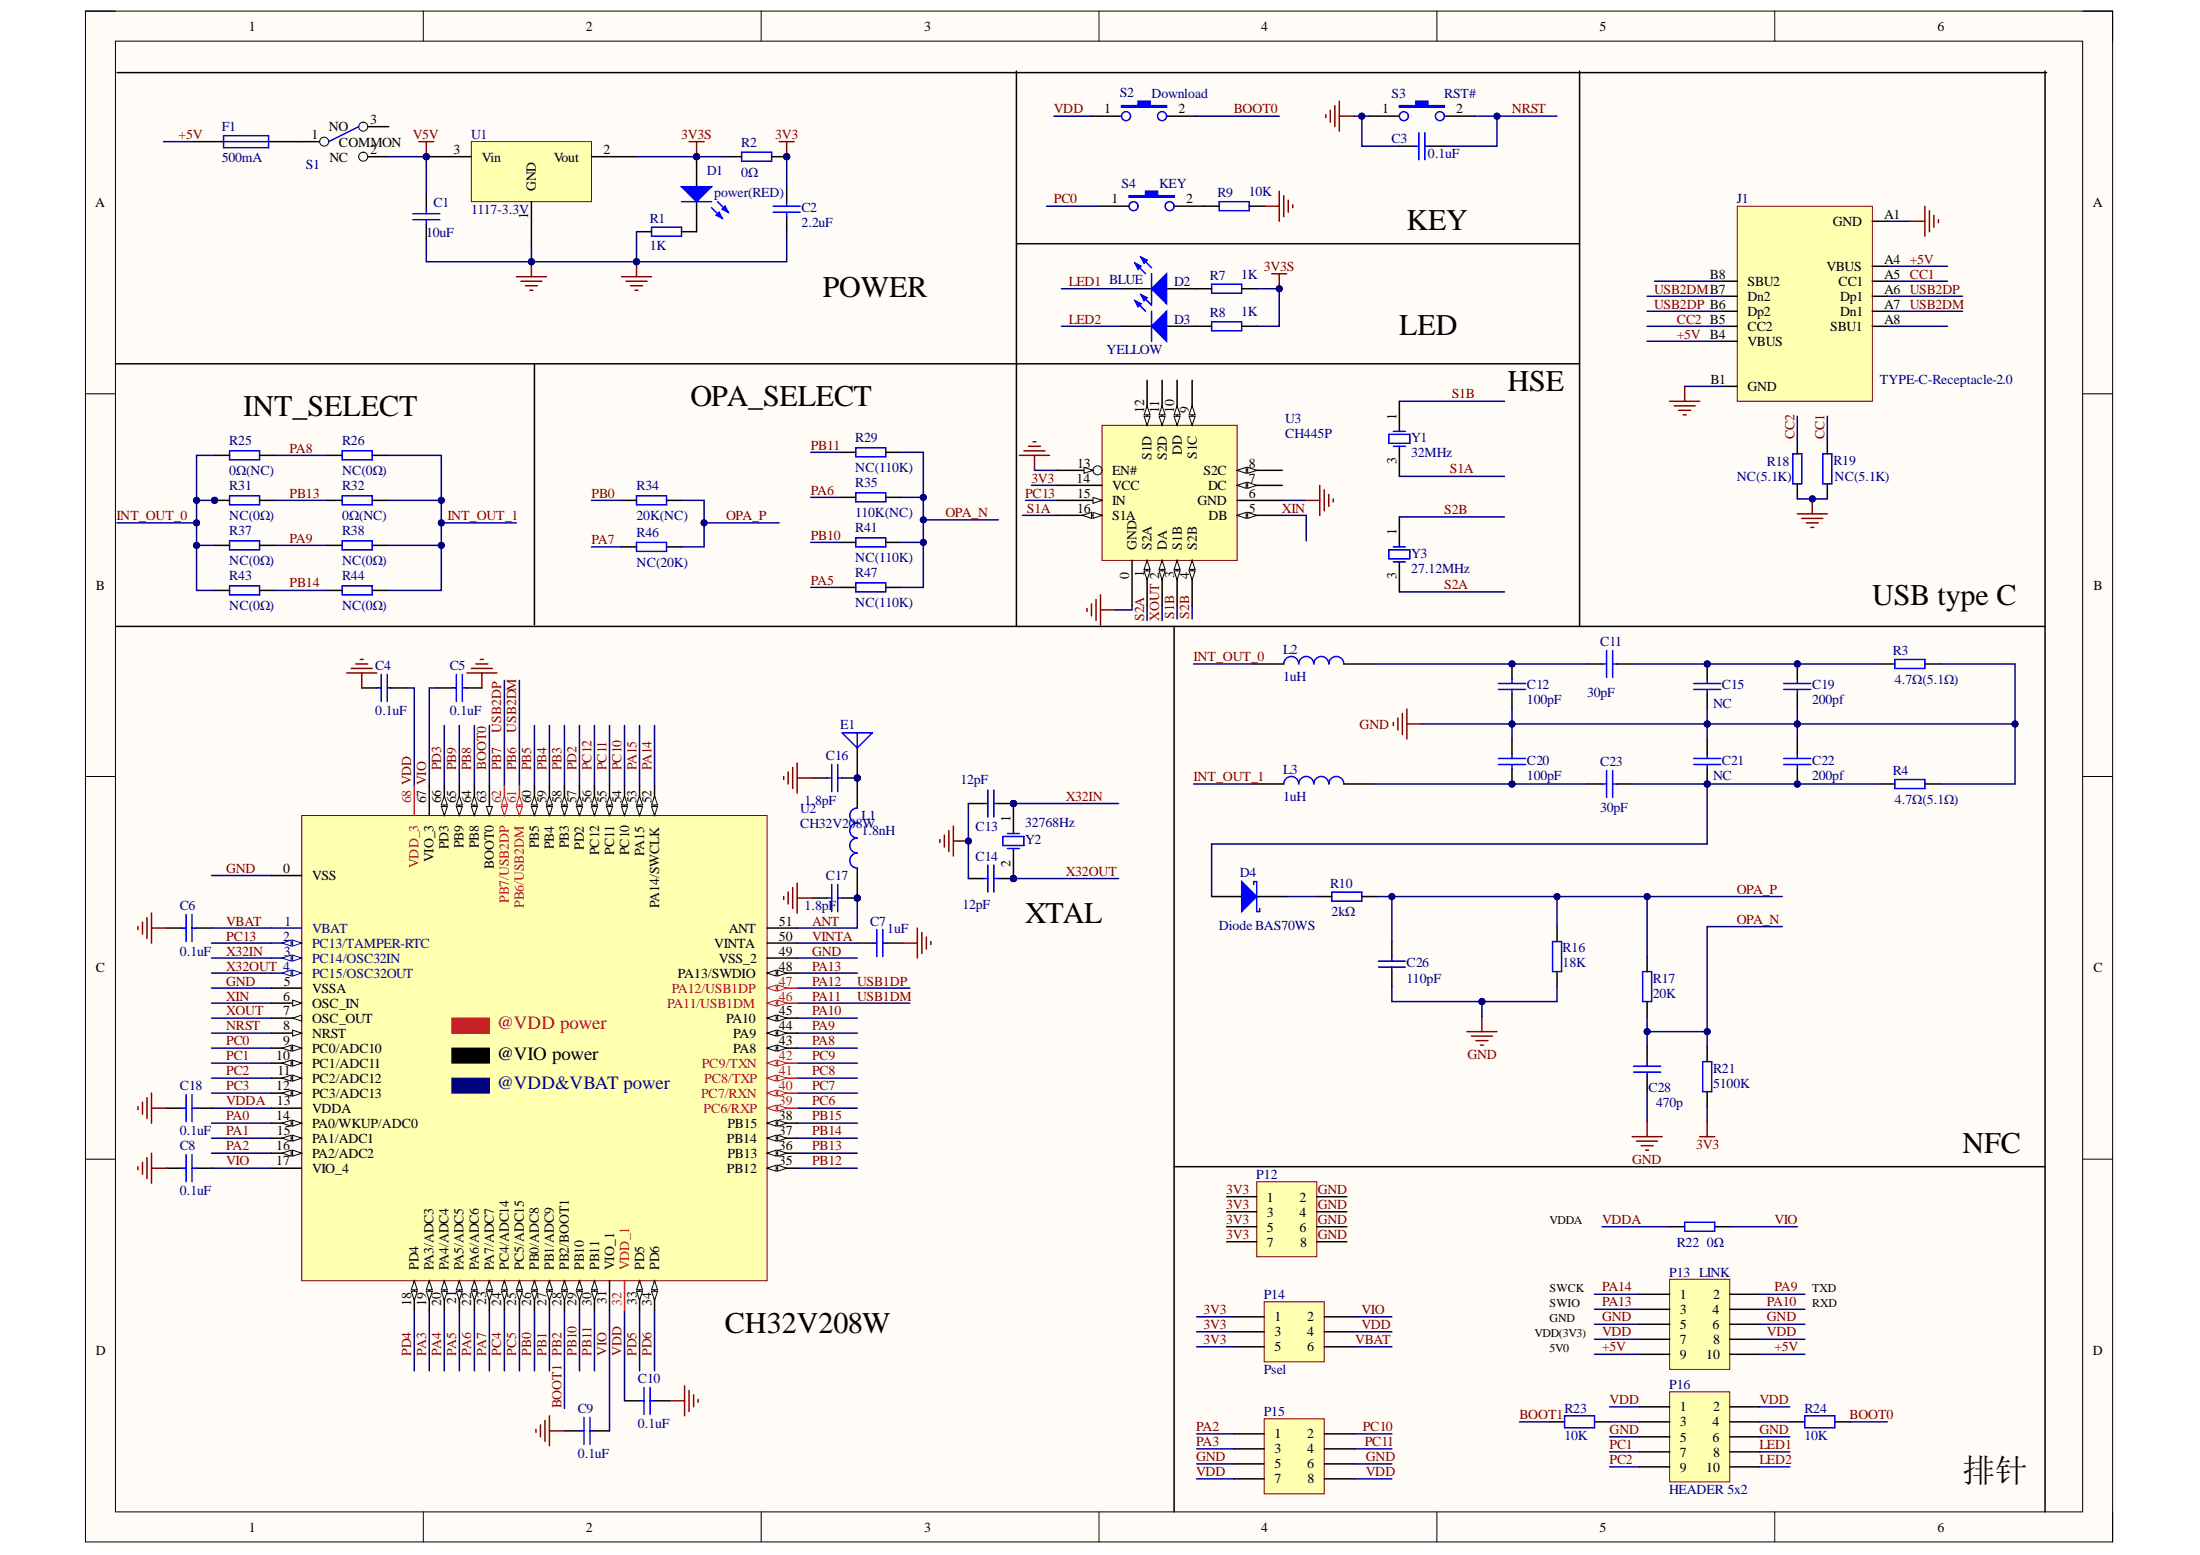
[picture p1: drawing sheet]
# Altium schematic sheet CH32V208W-NFC-R0-1v5.SchDoc
size 342 x 259 mm

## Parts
C1  10uF  [3216_C]
C2  2.2uF  [0603_C]
C3  0.1uF  [0603_C]
C4  0.1uF  [0603_C]
C5  0.1uF  [0603_C]
C6  0.1uF  [0603_C]
C7  1uF  [0603_C]
C8  0.1uF  [0603_C]
C9  0.1uF  [0603_C]
C10  0.1uF  [0603_C]
C11  30pF  [0603_C]
C12  100pF  [0603_C]
C13  12pF  [0603_C]
C14  12pF  [0603_C]
C15  NC  [0603_C]
C16  1.8pF  [0603_C]
C17  1.8pF  [0603_C]
C18  0.1uF  [0603_C]
C19  200pf  [0603_C]
C20  100pF  [0603_C]
C21  NC  [0603_C]
C22  200pf  [0603_C]
C23  30pF  [0603_C]
C26  110pF  [0603_C]
C28  470p  [0603_C]
D1  power(RED)  [0603+]
D2  BLUE  [0603+]
D3  YELLOW  [0603+]
D4  Diode BAS70WS  [3528+]
E1  ANTENNA  [ANT-F-1-2.4G-1.6mmFR4]  (value not drawn)
F1  500mA  [0603]
J1  TYPE-C-Receptacle-2.0  [TYPE-C-Receptacle-2.0]
L1  1.8nH  [0603]
L2  1uH  [0805]
L3  1uH  [0805]
P12  Header 4X2  [IDC8-2.54mm]  (value not drawn)
P13  LINK  [IDC10-2.54mm]
P14  Psel  [IDC6-2.54mm]
P15  Header 4X2  [IDC8-2.54mm]  (value not drawn)
P16  HEADER 5x2  [IDC10-2.54mm]
R1  1K  [0603]
R2  0Ω  [0603]
R3  4.7Ω(5.1Ω)  [0603]
R4  4.7Ω(5.1Ω)  [0603]
R7  1K  [0603]
R8  1K  [0603]
R9  10K  [0603]
R10  2kΩ  [0603]
R16  18K  [0603]
R17  20K  [0603]
R18  NC(5.1K)  [0603]
R19  NC(5.1K)  [0603]
R21  5100K  [0603]
R22  0Ω  [0603]
R23  10K  [0603]
R24  10K  [0603]
R25  0Ω(NC)  [0603]
R26  NC(0Ω)  [0603]
R29  NC(110K)  [0603]
R31  NC(0Ω)  [0603]
R32  0Ω(NC)  [0603]
R34  20K(NC)  [0603]
R35  110K(NC)  [0603]
R37  NC(0Ω)  [0603]
R38  NC(0Ω)  [0603]
R41  NC(110K)  [0603]
R43  NC(0Ω)  [0603]
R44  NC(0Ω)  [0603]
R46  NC(20K)  [0603]
R47  NC(110K)  [0603]
S1  SW SPDT  [SW1]  (value not drawn)
S2  Download  [SMD_6.1x3.65x2.5mm-KEY]
S3  RST#  [SMD_6.1x3.65x2.5mm-KEY]
S4  KEY  [SMD_6.1x3.65x2.5mm-KEY]
U1  1117-3.3V  [SOT-223]
U2  CH32V208W  [QFN68_8x8]
U3  CH445P  [QFN16_3X3]
Y1  32MHz  [XT3225]
Y2  32768Hz  [FC-135]
Y3  27.12MHz  [XT3225]

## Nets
3V3: C2.1 P12.1 P12.3 P12.5 P12.7 P14.1 P14.3 P14.5 R2.1 R21.1 U3.14(VCC)
3V3S: D1.1(A) R2.2 R7.1 R8.1 U1.2(Vout)
GND: C1.2 C2.2 C3.1 C4.2 C5.1 C6.2 C7.2 C8.2 C9.2 C10.1 C12.1 C13.1 C14.1 C15.1 C16.1 C17.1 C18.2 C19.1 C20.2 C21.2 C22.2 C26.1 C28.1 J1.A1(GND) J1.B1(GND) P12.2 P12.4 P12.6 P12.8 P13.5 P13.6 P15.5 P15.6 P16.5 P16.6 R1.1 R3.2 R4.2 R9.1 R16.1 R18.2 R19.2 S3.1 U1.1(GND) U2.0(VSS) U2.5(VSSA) U2.49(VSS_2) U3.0(GND) U3.6(GND) U3.13(EN#)
V5V: C1.1 S1.2(NC) U1.3(Vin)
+5V: F1.1 J1.A4(VBUS) J1.B4(VBUS) P13.9 P13.10
ANT: C17.2 L1.1 U2.51(ANT)
BOOT0: R24.2 S2.2 U2.63(BOOT0)
BOOT1: R23.1 U2.28(PB2/BOOT1)  [also labelled PB2]
CC1: J1.A5(CC1) R19.1
CC2: J1.B5(CC2) R18.1
INT_OUT_0: L2.1 R25.2 R31.2 R37.2 R43.2
INT_OUT_1: L3.1 R26.1 R32.1 R38.1 R44.1
LED1: D2.2(K) P16.8
LED2: D3.2(K) P16.10
NRST: C3.2 S3.2 U2.8(NRST)
OPA_N: C28.2 R17.1 R21.2 R29.1 R35.1 R41.1 R47.1
OPA_P: C26.2 R10.2 R16.2 R17.2 R34.1 R46.1
PA0: U2.14(PA0/WKUP/ADC0)
PA1: U2.15(PA1/ADC1)
PA2: P15.1 U2.16(PA2/ADC2)
PA3: P15.3 U2.19(PA3/ADC3)
PA4: U2.20(PA4/ADC4)
PA5: R47.2 U2.21(PA5/ADC5)
PA6: R35.2 U2.22(PA6/ADC6)
PA7: R46.2 U2.23(PA7/ADC7)
PA8: R25.1 R26.2 U2.43(PA8)
PA9: P13.2 R37.1 R38.2 U2.44(PA9)
PA10: P13.4 U2.45(PA10)
PA11: U2.46(PA11/USB1DM)  [also labelled USB1DM]
PA12: U2.47(PA12/USB1DP)  [also labelled USB1DP]
PA13: P13.3 U2.48(PA13/SWDIO)
PA14: P13.1 U2.52(PA14/SWCLK)
PA15: U2.53(PA15)
PB0: R34.2 U2.26(PB0/ADC8)
PB1: U2.27(PB1/ADC9)
PB3: U2.58(PB3)
PB4: U2.59(PB4)
PB5: U2.60(PB5)
PB6: J1.A7(Dn1) J1.B7(Dn2) U2.61(PB6/USB2DM)  [also labelled USB2DM]
PB7: J1.A6(Dp1) J1.B6(Dp2) U2.62(PB7/USB2DP)  [also labelled USB2DP]
PB8: U2.64(PB8)
PB9: U2.65(PB9)
PB10: R41.2 U2.29(PB10)
PB11: R29.2 U2.30(PB11)
PB12: U2.35(PB12)
PB13: R31.1 R32.2 U2.36(PB13)
PB14: R43.1 R44.2 U2.37(PB14)
PB15: U2.38(PB15)
PC0: S4.1 U2.9(PC0/ADC10)
PC1: P16.7 U2.10(PC1/ADC11)
PC2: P16.9 U2.11(PC2/ADC12)
PC3: U2.12(PC3/ADC13)
PC4: U2.24(PC4/ADC14)
PC5: U2.25(PC5/ADC15)
PC6: U2.39(PC6/RXP)
PC7: U2.40(PC7/RXN)
PC8: U2.41(PC8/TXP)
PC9: U2.42(PC9/TXN)
PC10: P15.2 U2.54(PC10)
PC11: P15.4 U2.55(PC11)
PC12: U2.56(PC12)
PC13: U2.2(PC13/TAMPER-RTC) U3.15(IN)
PD2: U2.57(PD2)
PD3: U2.66(PD3)
PD4: U2.18(PD4)
PD5: U2.33(PD5)
PD6: U2.34(PD6)
S1A: U3.16(S1A) Y1.3(OSC2)
S1B: U3.3(S1B) Y1.1(OSC1)
S2A: U3.1(S2A) Y3.3(OSC2)
S2B: U3.4(S2B) Y3.1(OSC1)
VBAT: C6.1 P14.6 U2.1(VBAT)
VDD: C4.1 C10.2 P13.7 P13.8 P14.4 P15.7 P15.8 P16.1 P16.2 S2.1 U2.32(VDD_1) U2.68(VDD_3)
VDDA: C18.1 R22.2 U2.13(VDDA)
VINTA: C7.1 U2.50(VINTA)
VIO: C5.2 C8.1 C9.1 P14.2 R22.1 U2.17(VIO_4) U2.31(VIO_1) U2.67(VIO_3)
X32IN: C13.2 U2.3(PC14/OSC32IN) Y2.1(OSC1)
X32OUT: C14.2 U2.4(PC15/OSC32OUT) Y2.2(OSC2)
XIN: U2.6(OSC_IN) U3.5(DB)
XOUT: U2.7(OSC_OUT) U3.2(DA)
NetC11_1: C11.1 C12.2 L2.2
NetC11_2: C11.2 C15.2 C19.2 R3.1
NetC16_2: C16.2 E1.1(A) L1.2
NetC20_1: C20.1 C23.1 L3.2
NetC21_1: C21.1 C22.1 C23.2 D4.1(A) R4.1
NetD1_2: D1.2(K) R1.2
NetD2_1: D2.1(A) R7.2
NetD3_1: D3.1(A) R8.2
NetD4_2: D4.2(K) R10.1
NetF1_2: F1.2 S1.1(COMMON)
NetP16_3: P16.3 R23.2
NetP16_4: P16.4 R24.1
NetR9_2: R9.2 S4.2

Not connected (* = marked no-connect by the designer): J1 A8(SBU1) B8(SBU2); S1 3(NO); U3 7(DC) 8(S2C) 9(S1C) 10(DD) 11(S2D) 12(S1D)

## Layout directives
differential pair: PB6, PB7

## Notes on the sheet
- KEY
- POWER
- LED
- INT_SELECT
- (near R29) OPA_SELECT
- HSE
- (near R3) USB type C
- XTAL
- NFC
- VDDA
- (near U2) CH32V208W
- VDD(3V3)
- SWCK
- SWIO
- GND
- TXD
- RXD
- 5V0
- 排针
